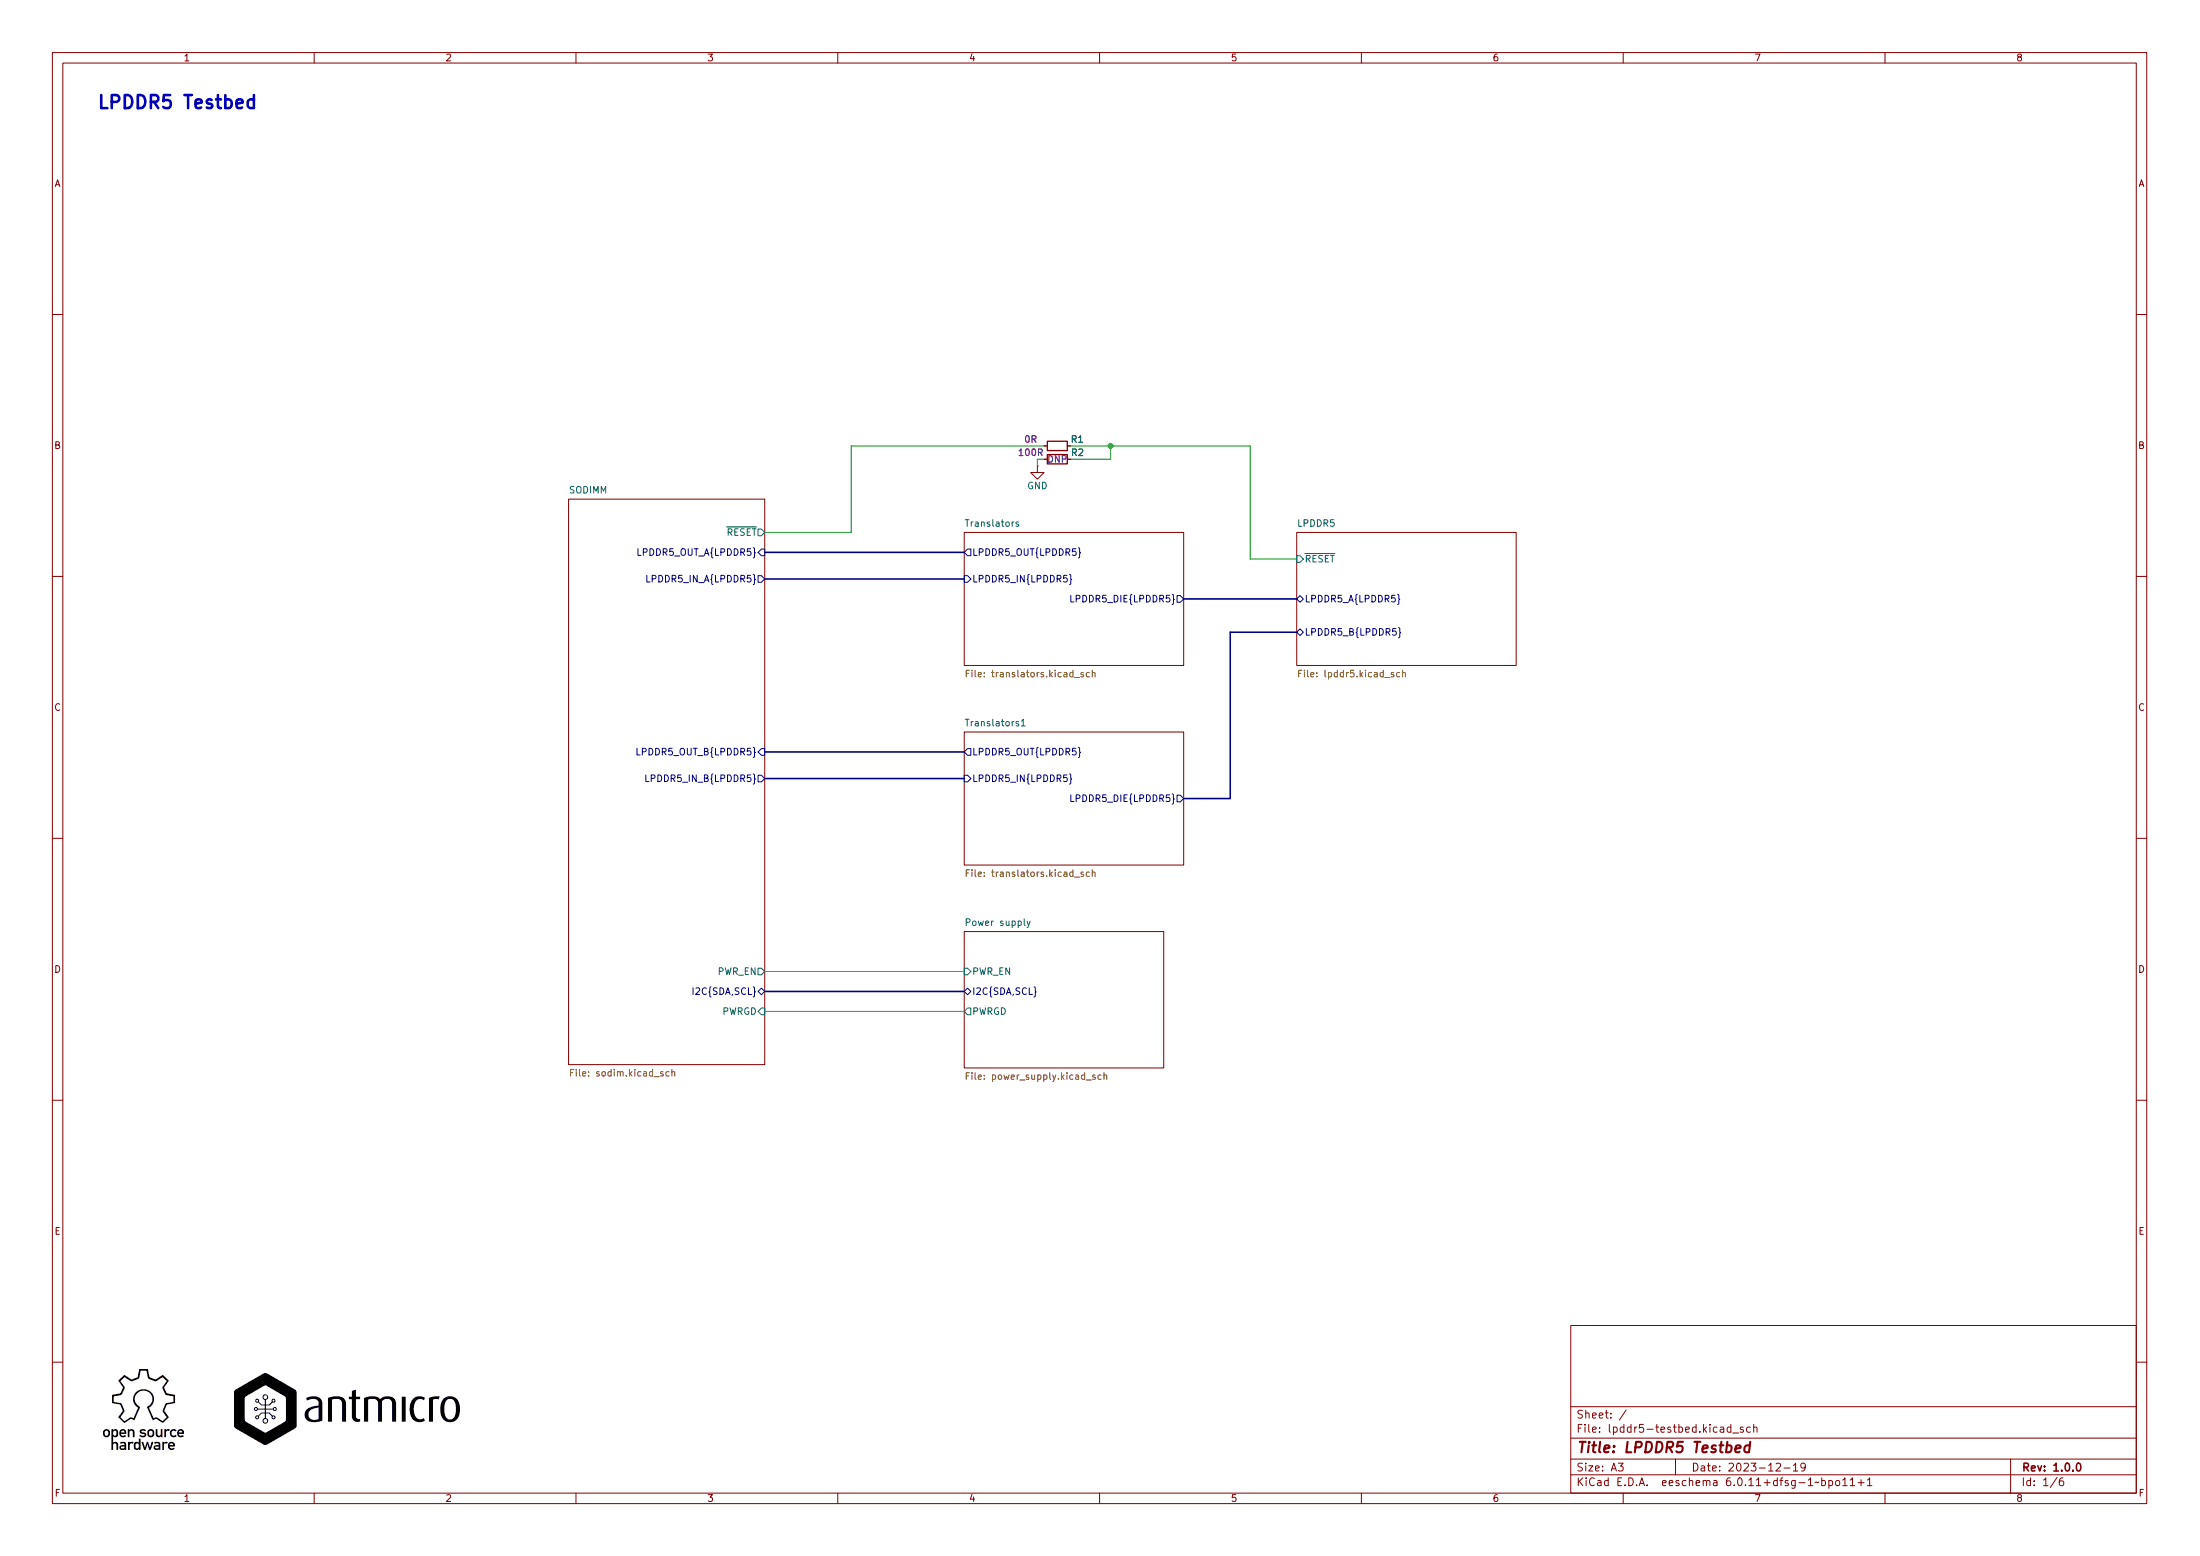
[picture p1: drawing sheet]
(kicad_sch (version 20211123) (generator eeschema)

 (paper "A3")

 (title_block
  (title "LPDDR5 Testbed")
  (date "2023-12-19")
  (rev "1.0.0"))

 (lib_symbols
  (symbol "antmicroResistors0402:R_0R_0402" (pin_numbers hide) (pin_names hide) (in_bom yes) (on_board yes)
   (property "Reference" "R" (id 0) (at 20.32 -5.08 0) (effects (font (size 1.27 1.27) (thickness 0.15)) (justify left bottom)))
   (property "Value" "R_0R_0402" (id 1) (at 20.32 -12.7 0) (effects (font (size 1.27 1.27) (thickness 0.15)) (justify left bottom) hide))
   (property "Footprint" "antmicro-footprints:R_0402_1005Metric" (id 2) (at 20.32 -15.24 0) (effects (font (size 1.27 1.27) (thickness 0.15)) (justify left bottom) hide))
   (property "Datasheet" "https://industrial.panasonic.com/cdbs/www-data/pdf/RDA0000/AOA0000C301.pdf" (id 3) (at 20.32 -17.78 0) (effects (font (size 1.27 1.27) (thickness 0.15)) (justify left bottom) hide))
   (property "MPN" "ERJ2GE0R00X" (id 4) (at 20.32 -20.32 0) (effects (font (size 1.27 1.27) (thickness 0.15)) (justify left bottom) hide))
   (property "Manufacturer" "Panasonic" (id 5) (at 20.32 -22.86 0) (effects (font (size 1.27 1.27) (thickness 0.15)) (justify left bottom) hide))
   (property "License" "Apache-2.0" (id 6) (at 20.32 -25.4 0) (effects (font (size 1.27 1.27) (thickness 0.15)) (justify left bottom) hide))
   (property "Author" "Antmicro" (id 7) (at 20.32 -27.94 0) (effects (font (size 1.27 1.27) (thickness 0.15)) (justify left bottom) hide))
   (property "Val" "0R" (id 8) (at 20.32 -7.62 0) (effects (font (size 1.27 1.27) (thickness 0.15)) (justify left bottom)))
   (property "Tolerance" "~" (id 9) (at 20.32 -10.16 0) (effects (font (size 1.27 1.27)) (justify left bottom) hide))
   (property "Current" "1A" (id 10) (at 20.32 -30.48 0) (effects (font (size 1.27 1.27) (thickness 0.15)) (justify left bottom) hide))
   (symbol "R_0R_0402_0_1"
    (rectangle (start 0.635 0.889) (end 4.445 -0.889) (stroke (width 0.254) (type default) (color 0 0 0 0)) (fill (type none))))
   (symbol "R_0R_0402_1_1"
    (pin passive line (at 0 0 0) (length 0.635) (name "~" (effects (font (size 1.27 1.27)))) (number "1" (effects (font (size 1.27 1.27)))))
    (pin passive line (at 5.08 0 180) (length 0.635) (name "~" (effects (font (size 1.27 1.27)))) (number "2" (effects (font (size 1.27 1.27)))))))
  (symbol "lpddr5-testbed:GND" (power) (pin_numbers hide) (pin_names hide) (in_bom yes) (on_board yes)
   (property "Reference" "#PWR" (id 0) (at 8.89 -2.54 0) (effects (font (size 1.27 1.27) (thickness 0.15)) (justify left bottom) hide))
   (property "Value" "GND" (id 1) (at 8.89 -5.08 0) (effects (font (size 1.27 1.27) (thickness 0.15)) (justify left bottom)))
   (property "Footprint" "" (id 2) (at 8.89 -7.62 0) (effects (font (size 1.27 1.27) (thickness 0.15)) (justify left bottom) hide))
   (property "Datasheet" "" (id 3) (at 8.89 -12.7 0) (effects (font (size 1.27 1.27) (thickness 0.15)) (justify left bottom) hide))
   (property "Author" "Antmicro" (id 4) (at 8.89 -7.62 0) (effects (font (size 1.27 1.27) (thickness 0.15)) (justify left bottom) hide))
   (property "License" "Apache-2.0" (id 5) (at 8.89 -10.16 0) (effects (font (size 1.27 1.27) (thickness 0.15)) (justify left bottom) hide))
   (symbol "GND_1_1"
    (polyline (pts (xy 0 0) (xy 0 -1.27) (xy 1.27 -1.27) (xy 0 -2.54) (xy -1.27 -1.27) (xy 0 -1.27)) (stroke (width 0) (type default) (color 0 0 0 0)) (fill (type none)))
    (pin power_in line (at 0 0 270) (length 0) (name "GND" (effects (font (size 1.27 1.27)))) (number "1" (effects (font (size 1.27 1.27)))))))
  (symbol "lpddr5-testbed:R_100R_0402" (pin_numbers hide) (pin_names hide) (in_bom yes) (on_board yes)
   (property "Reference" "R" (id 0) (at 20.32 -5.08 0) (effects (font (size 1.27 1.27) (thickness 0.15)) (justify left bottom)))
   (property "Value" "R_100R_0402" (id 1) (at 20.32 -12.7 0) (effects (font (size 1.27 1.27) (thickness 0.15)) (justify left bottom) hide))
   (property "Footprint" "lpddr5-testbed-footprints:R_0402_1005Metric" (id 2) (at 20.32 -15.24 0) (effects (font (size 1.27 1.27) (thickness 0.15)) (justify left bottom) hide))
   (property "Datasheet" "https://www.bourns.com/docs/product-datasheets/cr.pdf" (id 3) (at 20.32 -17.78 0) (effects (font (size 1.27 1.27) (thickness 0.15)) (justify left bottom) hide))
   (property "MPN" "CR0402-FX-1000GLF" (id 4) (at 20.32 -20.32 0) (effects (font (size 1.27 1.27) (thickness 0.15)) (justify left bottom) hide))
   (property "Manufacturer" "Bourns" (id 5) (at 20.32 -22.86 0) (effects (font (size 1.27 1.27) (thickness 0.15)) (justify left bottom) hide))
   (property "License" "Apache-2.0" (id 6) (at 20.32 -25.4 0) (effects (font (size 1.27 1.27) (thickness 0.15)) (justify left bottom) hide))
   (property "Author" "Antmicro" (id 7) (at 20.32 -27.94 0) (effects (font (size 1.27 1.27) (thickness 0.15)) (justify left bottom) hide))
   (property "Val" "100R" (id 8) (at 20.32 -7.62 0) (effects (font (size 1.27 1.27) (thickness 0.15)) (justify left bottom)))
   (property "Tolerance" "1%" (id 9) (at 20.32 -10.16 0) (effects (font (size 1.27 1.27)) (justify left bottom) hide))
   (symbol "R_100R_0402_0_1"
    (rectangle (start 0.635 0.889) (end 4.445 -0.889) (stroke (width 0.254) (type default) (color 0 0 0 0)) (fill (type none))))
   (symbol "R_100R_0402_1_1"
    (pin passive line (at 0 0 0) (length 0.635) (name "~" (effects (font (size 1.27 1.27)))) (number "1" (effects (font (size 1.27 1.27)))))
    (pin passive line (at 5.08 0 180) (length 0.635) (name "~" (effects (font (size 1.27 1.27)))) (number "2" (effects (font (size 1.27 1.27))))))))

 (junction (at 212.09 85.09) (diameter 0) (color 0 0 0 0))

 (wire (pts (xy 212.09 87.63) (xy 204.47 87.63)) (stroke (width 0) (type default) (color 0 0 0 0)))
 (wire (pts (xy 212.09 85.09) (xy 212.09 87.63)) (stroke (width 0) (type default) (color 0 0 0 0)))
 (wire (pts (xy 162.56 101.6) (xy 162.56 85.09)) (stroke (width 0) (type default) (color 0 0 0 0)))
 (bus (pts (xy 146.05 105.41) (xy 184.15 105.41)) (stroke (width 0) (type default) (color 0 0 0 0)))

 (wire (pts (xy 247.65 106.68) (xy 238.76 106.68)) (stroke (width 0) (type default) (color 0 0 0 0)))
 (wire (pts (xy 204.47 85.09) (xy 212.09 85.09)) (stroke (width 0) (type default) (color 0 0 0 0)))
 (wire (pts (xy 238.76 106.68) (xy 238.76 85.09)) (stroke (width 0) (type default) (color 0 0 0 0)))
 (wire (pts (xy 198.12 87.63) (xy 198.12 88.9)) (stroke (width 0) (type default) (color 0 0 0 0)))
 (bus (pts (xy 226.06 114.3) (xy 247.65 114.3)) (stroke (width 0) (type default) (color 0 0 0 0)))

 (wire (pts (xy 162.56 85.09) (xy 199.39 85.09)) (stroke (width 0) (type default) (color 0 0 0 0)))
 (bus (pts (xy 146.05 110.49) (xy 184.15 110.49)) (stroke (width 0) (type default) (color 0 0 0 0)))
 (bus (pts (xy 234.95 152.4) (xy 234.95 120.65)) (stroke (width 0) (type default) (color 0 0 0 0)))

 (wire (pts (xy 146.05 185.42) (xy 184.15 185.42)) (stroke (width 0) (type default) (color 0 0 0 0)))
 (wire (pts (xy 146.05 101.6) (xy 162.56 101.6)) (stroke (width 0) (type default) (color 0 0 0 0)))
 (bus (pts (xy 234.95 120.65) (xy 247.65 120.65)) (stroke (width 0) (type default) (color 0 0 0 0)))

 (wire (pts (xy 212.09 85.09) (xy 238.76 85.09)) (stroke (width 0) (type default) (color 0 0 0 0)))
 (bus (pts (xy 146.05 148.59) (xy 184.15 148.59)) (stroke (width 0) (type default) (color 0 0 0 0)))
 (bus (pts (xy 146.05 143.51) (xy 184.15 143.51)) (stroke (width 0) (type default) (color 0 0 0 0)))
 (bus (pts (xy 146.05 189.23) (xy 184.15 189.23)) (stroke (width 0) (type default) (color 0 0 0 0)))

 (wire (pts (xy 146.05 193.04) (xy 184.15 193.04)) (stroke (width 0) (type default) (color 0 0 0 0)))
 (wire (pts (xy 199.39 87.63) (xy 198.12 87.63)) (stroke (width 0) (type default) (color 0 0 0 0)))
 (bus (pts (xy 226.06 152.4) (xy 234.95 152.4)) (stroke (width 0) (type default) (color 0 0 0 0)))

 (image (at 66.195 268.97) (scale 0.4)
  (data))
 (image (at 27.46 268.97) (scale 0.15)
  (data))

 (text "LPDDR5 Testbed" (at 18.415 21.59 0) (effects (font (size 2.4892 2.4892) (thickness 0.4978) bold) (justify left bottom)))

 (symbol (lib_id "antmicroResistors0402:R_0R_0402") (at 199.39 85.09 0) (unit 1) (in_bom yes) (on_board yes)
  (property "Reference" "R1" (id 0) (at 205.74 83.82 0) (effects (font (size 1.27 1.27) (thickness 0.15))))
  (property "Value" "R_0R_0402" (id 1) (at 219.71 97.79 0) (effects (font (size 1.27 1.27) (thickness 0.15)) (justify left bottom) hide))
  (property "Footprint" "antmicro-footprints:R_0402_1005Metric" (id 2) (at 219.71 100.33 0) (effects (font (size 1.27 1.27) (thickness 0.15)) (justify left bottom) hide))
  (property "Datasheet" "https://industrial.panasonic.com/cdbs/www-data/pdf/RDA0000/AOA0000C301.pdf" (id 3) (at 219.71 102.87 0) (effects (font (size 1.27 1.27) (thickness 0.15)) (justify left bottom) hide))
  (property "MPN" "ERJ2GE0R00X" (id 4) (at 219.71 105.41 0) (effects (font (size 1.27 1.27) (thickness 0.15)) (justify left bottom) hide))
  (property "Manufacturer" "Panasonic" (id 5) (at 219.71 107.95 0) (effects (font (size 1.27 1.27) (thickness 0.15)) (justify left bottom) hide))
  (property "License" "Apache-2.0" (id 6) (at 219.71 110.49 0) (effects (font (size 1.27 1.27) (thickness 0.15)) (justify left bottom) hide))
  (property "Author" "Antmicro" (id 7) (at 219.71 113.03 0) (effects (font (size 1.27 1.27) (thickness 0.15)) (justify left bottom) hide))
  (property "Val" "0R" (id 8) (at 196.85 83.82 0) (effects (font (size 1.27 1.27) (thickness 0.15))))
  (property "Tolerance" "~" (id 9) (at 219.71 95.25 0) (effects (font (size 1.27 1.27)) (justify left bottom) hide))
  (property "Current" "1A" (id 10) (at 219.71 115.57 0) (effects (font (size 1.27 1.27) (thickness 0.15)) (justify left bottom) hide)) (pin "1") (pin "2"))

 (symbol (lib_id "lpddr5-testbed:R_100R_0402") (at 199.39 87.63 0) (unit 1) (in_bom yes) (on_board yes)
  (property "Reference" "R2" (id 0) (at 204.47 86.36 0) (effects (font (size 1.27 1.27) (thickness 0.15)) (justify left)))
  (property "Value" "R_100R_0402" (id 1) (at 219.71 100.33 0) (effects (font (size 1.27 1.27) (thickness 0.15)) (justify left bottom) hide))
  (property "Footprint" "lpddr5-testbed-footprints:R_0402_1005Metric" (id 2) (at 219.71 102.87 0) (effects (font (size 1.27 1.27) (thickness 0.15)) (justify left bottom) hide))
  (property "Datasheet" "https://www.bourns.com/docs/product-datasheets/cr.pdf" (id 3) (at 219.71 105.41 0) (effects (font (size 1.27 1.27) (thickness 0.15)) (justify left bottom) hide))
  (property "MPN" "CR0402-FX-1000GLF" (id 4) (at 219.71 107.95 0) (effects (font (size 1.27 1.27) (thickness 0.15)) (justify left bottom) hide))
  (property "Manufacturer" "Bourns" (id 5) (at 219.71 110.49 0) (effects (font (size 1.27 1.27) (thickness 0.15)) (justify left bottom) hide))
  (property "License" "Apache-2.0" (id 6) (at 219.71 113.03 0) (effects (font (size 1.27 1.27) (thickness 0.15)) (justify left bottom) hide))
  (property "Author" "Antmicro" (id 7) (at 219.71 115.57 0) (effects (font (size 1.27 1.27) (thickness 0.15)) (justify left bottom) hide))
  (property "Val" "100R" (id 8) (at 196.85 86.36 0) (effects (font (size 1.27 1.27) (thickness 0.15))))
  (property "Tolerance" "1%" (id 9) (at 219.71 97.79 0) (effects (font (size 1.27 1.27)) (justify left bottom) hide))
  (property "DNP" "DNP" (id 10) (at 201.93 87.63 0)) (pin "1") (pin "2"))

 (symbol (lib_id "lpddr5-testbed:GND") (at 198.12 88.9 0) (unit 1) (in_bom yes) (on_board yes)
  (property "Reference" "#PWR0101" (id 0) (at 207.01 91.44 0) (effects (font (size 1.27 1.27) (thickness 0.15)) (justify left bottom) hide))
  (property "Value" "GND" (id 1) (at 198.12 92.71 0) (effects (font (size 1.27 1.27) (thickness 0.15))))
  (property "Footprint" "" (id 2) (at 207.01 96.52 0) (effects (font (size 1.27 1.27) (thickness 0.15)) (justify left bottom) hide))
  (property "Datasheet" "" (id 3) (at 207.01 101.6 0) (effects (font (size 1.27 1.27) (thickness 0.15)) (justify left bottom) hide))
  (property "Author" "Antmicro" (id 4) (at 207.01 96.52 0) (effects (font (size 1.27 1.27) (thickness 0.15)) (justify left bottom) hide))
  (property "License" "Apache-2.0" (id 5) (at 207.01 99.06 0) (effects (font (size 1.27 1.27) (thickness 0.15)) (justify left bottom) hide)) (pin "1"))

 (sheet (at 108.585 95.25) (size 37.465 107.95) (fields_autoplaced) (stroke (width 0) (type solid) (color 0 0 0 0)) (fill (color 0 0 0 0.0000))
  (property "Sheet name" "SODIMM" (id 0) (at 108.585 94.5384 0) (effects (font (size 1.27 1.27)) (justify left bottom)))
  (property "Sheet file" "sodim.kicad_sch" (id 1) (at 108.585 203.7846 0) (effects (font (size 1.27 1.27)) (justify left top))) (pin "I2C{SDA,SCL}" bidirectional (at 146.05 189.23 0) (effects (font (size 1.27 1.27)) (justify right))) (pin "PWR_EN" output (at 146.05 185.42 0) (effects (font (size 1.27 1.27)) (justify right)))
  (pin "~{RESET}" output (at 146.05 101.6 0) (effects (font (size 1.27 1.27)) (justify right))) (pin "LPDDR5_IN_B{LPDDR5}" output (at 146.05 148.59 0) (effects (font (size 1.27 1.27)) (justify right))) (pin "LPDDR5_OUT_B{LPDDR5}" input (at 146.05 143.51 0) (effects (font (size 1.27 1.27)) (justify right))) (pin "LPDDR5_IN_A{LPDDR5}" output (at 146.05 110.49 0) (effects (font (size 1.27 1.27)) (justify right))) (pin "LPDDR5_OUT_A{LPDDR5}" input (at 146.05 105.41 0) (effects (font (size 1.27 1.27)) (justify right))) (pin "PWRGD" input (at 146.05 193.04 0) (effects (font (size 1.27 1.27)) (justify right))))

 (sheet (at 247.65 101.6) (size 41.91 25.4) (fields_autoplaced) (stroke (width 0) (type solid) (color 0 0 0 0)) (fill (color 0 0 0 0.0000))
  (property "Sheet name" "LPDDR5" (id 0) (at 247.65 100.8884 0) (effects (font (size 1.27 1.27)) (justify left bottom)))
  (property "Sheet file" "lpddr5.kicad_sch" (id 1) (at 247.65 127.5846 0) (effects (font (size 1.27 1.27)) (justify left top))) (pin "LPDDR5_B{LPDDR5}" bidirectional (at 247.65 120.65 180) (effects (font (size 1.27 1.27)) (justify left))) (pin "LPDDR5_A{LPDDR5}" bidirectional (at 247.65 114.3 180) (effects (font (size 1.27 1.27)) (justify left)))
  (pin "~{RESET}" input (at 247.65 106.68 180) (effects (font (size 1.27 1.27)) (justify left))))

 (sheet (at 184.15 177.8) (size 38.1 26.035) (fields_autoplaced) (stroke (width 0.1524) (type solid) (color 0 0 0 0)) (fill (color 0 0 0 0.0000))
  (property "Sheet name" "Power supply" (id 0) (at 184.15 177.0884 0) (effects (font (size 1.27 1.27)) (justify left bottom)))
  (property "Sheet file" "power_supply.kicad_sch" (id 1) (at 184.15 204.4196 0) (effects (font (size 1.27 1.27)) (justify left top))) (pin "I2C{SDA,SCL}" bidirectional (at 184.15 189.23 180) (effects (font (size 1.27 1.27)) (justify left))) (pin "PWR_EN" input (at 184.15 185.42 180) (effects (font (size 1.27 1.27)) (justify left))) (pin "PWRGD" output (at 184.15 193.04 180) (effects (font (size 1.27 1.27)) (justify left))))

 (sheet (at 184.15 139.7) (size 41.91 25.4) (fields_autoplaced) (stroke (width 0) (type solid) (color 0 0 0 0)) (fill (color 0 0 0 0.0000))
  (property "Sheet name" "Translators1" (id 0) (at 184.15 138.9884 0) (effects (font (size 1.27 1.27)) (justify left bottom)))
  (property "Sheet file" "translators.kicad_sch" (id 1) (at 184.15 165.6846 0) (effects (font (size 1.27 1.27)) (justify left top))) (pin "LPDDR5_DIE{LPDDR5}" output (at 226.06 152.4 0) (effects (font (size 1.27 1.27)) (justify right))) (pin "LPDDR5_IN{LPDDR5}" input (at 184.15 148.59 180) (effects (font (size 1.27 1.27)) (justify left))) (pin "LPDDR5_OUT{LPDDR5}" output (at 184.15 143.51 180) (effects (font (size 1.27 1.27)) (justify left))))

 (sheet (at 184.15 101.6) (size 41.91 25.4) (fields_autoplaced) (stroke (width 0) (type solid) (color 0 0 0 0)) (fill (color 0 0 0 0.0000))
  (property "Sheet name" "Translators" (id 0) (at 184.15 100.8884 0) (effects (font (size 1.27 1.27)) (justify left bottom)))
  (property "Sheet file" "translators.kicad_sch" (id 1) (at 184.15 127.5846 0) (effects (font (size 1.27 1.27)) (justify left top))) (pin "LPDDR5_DIE{LPDDR5}" output (at 226.06 114.3 0) (effects (font (size 1.27 1.27)) (justify right))) (pin "LPDDR5_OUT{LPDDR5}" output (at 184.15 105.41 180) (effects (font (size 1.27 1.27)) (justify left))) (pin "LPDDR5_IN{LPDDR5}" input (at 184.15 110.49 180) (effects (font (size 1.27 1.27)) (justify left))))

 (sheet_instances (path "" (page "1")) (path "" (page "2")) (path "" (page "3")) (path "" (page "4")) (path "" (page "5")) (path "" (page "6")))

 (symbol_instances (path "" (reference "#FLG01") (unit 1) (value "PWR_FLAG") (footprint "")) (path "" (reference "#FLG0101") (unit 1) (value "PWR_FLAG") (footprint "")) (path "" (reference "#FLG0102") (unit 1) (value "PWR_FLAG") (footprint "")) (path "" (reference "#FLG0103") (unit 1) (value "PWR_FLAG") (footprint "")) (path "" (reference "#FLG0104") (unit 1) (value "PWR_FLAG") (footprint "")) (path "" (reference "#FLG0105") (unit 1) (value "PWR_FLAG") (footprint "")) (path "" (reference "#PWR0101") (unit 1) (value "GND") (footprint "")) (path "" (reference "#PWR0102") (unit 1) (value "+1V1") (footprint "")) (path "" (reference "#PWR0103") (unit 1) (value "GND") (footprint "")) (path "" (reference "#PWR0105") (unit 1) (value "GND") (footprint "")) (path "" (reference "#PWR0106") (unit 1) (value "GND") (footprint "")) (path "" (reference "#PWR0139") (unit 1) (value "GND") (footprint "")) (path "" (reference "#PWR0140") (unit 1) (value "+1V8") (footprint "")) (path "" (reference "#PWR0141") (unit 1) (value "GND") (footprint "")) (path "" (reference "#PWR0142") (unit 1) (value "+5V") (footprint "")) (path "" (reference "#PWR0146") (unit 1) (value "+1V05") (footprint "")) (path "" (reference "#PWR0147") (unit 1) (value "+0V9") (footprint "")) (path "" (reference "#PWR0148") (unit 1) (value "+0V5") (footprint "")) (path "" (reference "#PWR0149") (unit 1) (value "+1V05") (footprint "")) (path "" (reference "#PWR0150") (unit 1) (value "GND") (footprint "")) (path "" (reference "#PWR0152") (unit 1) (value "+1V1") (footprint "")) (path "" (reference "#PWR0153") (unit 1) (value "GND") (footprint "")) (path "" (reference "#PWR0156") (unit 1) (value "+1V1") (footprint "")) (path "" (reference "#PWR0157") (unit 1) (value "GND") (footprint "")) (path "" (reference "#PWR0158") (unit 1) (value "GND") (footprint "")) (path "" (reference "#PWR0163") (unit 1) (value "GND") (footprint "")) (path "" (reference "#PWR0164") (unit 1) (value "GND") (footprint "")) (path "" (reference "#PWR0165") (unit 1) (value "+1V8") (footprint "")) (path "" (reference "#PWR0166") (unit 1) (value "GND") (footprint "")) (path "" (reference "#PWR0167") (unit 1) (value "+0V5") (footprint "")) (path "" (reference "#PWR0168") (unit 1) (value "GND") (footprint "")) (path "" (reference "#PWR0169") (unit 1) (value "GND") (footprint "")) (path "" (reference "#PWR0170") (unit 1) (value "GND") (footprint "")) (path "" (reference "#PWR0171") (unit 1) (value "GND") (footprint "")) (path "" (reference "#PWR0172") (unit 1) (value "GND") (footprint "")) (path "" (reference "#PWR0173") (unit 1) (value "GND") (footprint "")) (path "" (reference "#PWR0174") (unit 1) (value "GND") (footprint "")) (path "" (reference "#PWR0175") (unit 1) (value "GND") (footprint "")) (path "" (reference "#PWR0176") (unit 1) (value "GND") (footprint "")) (path "" (reference "#PWR0177") (unit 1) (value "GND") (footprint "")) (path "" (reference "#PWR0178") (unit 1) (value "GND") (footprint "")) (path "" (reference "#PWR0179") (unit 1) (value "GND") (footprint "")) (path "" (reference "#PWR0180") (unit 1) (value "GND") (footprint "")) (path "" (reference "#PWR0181") (unit 1) (value "GND") (footprint "")) (path "" (reference "#PWR0182") (unit 1) (value "GND") (footprint "")) (path "" (reference "#PWR0183") (unit 1) (value "GND") (footprint "")) (path "" (reference "#PWR0184") (unit 1) (value "GND") (footprint "")) (path "" (reference "#PWR0185") (unit 1) (value "GND") (footprint "")) (path "" (reference "#PWR0186") (unit 1) (value "GND") (footprint "")) (path "" (reference "#PWR0187") (unit 1) (value "GND") (footprint "")) (path "" (reference "#PWR0188") (unit 1) (value "GND") (footprint "")) (path "" (reference "#PWR0189") (unit 1) (value "GND") (footprint "")) (path "" (reference "#PWR0190") (unit 1) (value "GND") (footprint "")) (path "" (reference "#PWR0191") (unit 1) (value "GND") (footprint "")) (path "" (reference "#PWR0192") (unit 1) (value "GND") (footprint "")) (path "" (reference "#PWR0193") (unit 1) (value "GND") (footprint "")) (path "" (reference "#PWR0194") (unit 1) (value "GND") (footprint "")) (path "" (reference "#PWR0195") (unit 1) (value "GND") (footprint "")) (path "" (reference "#PWR0196") (unit 1) (value "GND") (footprint "")) (path "" (reference "#PWR0197") (unit 1) (value "GND") (footprint "")) (path "" (reference "#PWR0198") (unit 1) (value "GND") (footprint "")) (path "" (reference "#PWR0199") (unit 1) (value "GND") (footprint "")) (path "" (reference "#PWR0200") (unit 1) (value "GND") (footprint "")) (path "" (reference "#PWR0201") (unit 1) (value "GND") (footprint "")) (path "" (reference "#PWR0202") (unit 1) (value "GND") (footprint "")) (path "" (reference "#PWR0203") (unit 1) (value "GND") (footprint "")) (path "" (reference "#PWR0204") (unit 1) (value "GND") (footprint "")) (path "" (reference "#PWR0205") (unit 1) (value "GND") (footprint "")) (path "" (reference "#PWR0206") (unit 1) (value "GND") (footprint "")) (path "" (reference "#PWR0207") (unit 1) (value "GND") (footprint "")) (path "" (reference "#PWR0208") (unit 1) (value "+0V9") (footprint "")) (path "" (reference "#PWR0209") (unit 1) (value "+1V8") (footprint "")) (path "" (reference "#PWR0210") (unit 1) (value "GND") (footprint "")) (path "" (reference "#PWR0211") (unit 1) (value "GND") (footprint "")) (path "" (reference "#PWR0212") (unit 1) (value "+5V") (footprint "")) (path "" (reference "#PWR0213") (unit 1) (value "GND") (footprint "")) (path "" (reference "#PWR0214") (unit 1) (value "GND") (footprint "")) (path "" (reference "#PWR0215") (unit 1) (value "GND") (footprint "")) (path "" (reference "#PWR0216") (unit 1) (value "GND") (footprint "")) (path "" (reference "#PWR0217") (unit 1) (value "+5V") (footprint "")) (path "" (reference "#PWR0218") (unit 1) (value "GND") (footprint "")) (path "" (reference "#PWR0219") (unit 1) (value "GND") (footprint "")) (path "" (reference "#PWR0220") (unit 1) (value "GND") (footprint "")) (path "" (reference "#PWR0221") (unit 1) (value "GND") (footprint "")) (path "" (reference "#PWR0222") (unit 1) (value "GND") (footprint "")) (path "" (reference "#PWR0223") (unit 1) (value "GND") (footprint "")) (path "" (reference "#PWR0224") (unit 1) (value "GND") (footprint "")) (path "" (reference "#PWR0225") (unit 1) (value "GND") (footprint "")) (path "" (reference "#PWR0271") (unit 1) (value "GND") (footprint "")) (path "" (reference "C7") (unit 1) (value "C_4u7_0402") (footprint "lpddr5-testbed-footprints:C_0402_1005Metric")) (path "" (reference "C8") (unit 1) (value "C_4u7_0402") (footprint "lpddr5-testbed-footprints:C_0402_1005Metric")) (path "" (reference "C9") (unit 1) (value "C_4u7_0402") (footprint "lpddr5-testbed-footprints:C_0402_1005Metric")) (path "" (reference "C10") (unit 1) (value "C_22u_25V_0805") (footprint "lpddr5-testbed-footprints:C_0805_2012Metric")) (path "" (reference "C11") (unit 1) (value "C_22u_25V_0805") (footprint "lpddr5-testbed-footprints:C_0805_2012Metric")) (path "" (reference "C12") (unit 1) (value "C_1u_0402") (footprint "lpddr5-testbed-footprints:C_0402_1005Metric")) (path "" (reference "C13") (unit 1) (value "C_10n_0402") (footprint "lpddr5-testbed-footprints:C_0402_1005Metric")) (path "" (reference "C14") (unit 1) (value "C_22u_0603") (footprint "lpddr5-testbed-footprints:C_0603_1608Metric")) (path "" (reference "C15") (unit 1) (value "C_22u_0603") (footprint "lpddr5-testbed-footprints:C_0603_1608Metric")) (path "" (reference "C16") (unit 1) (value "C_22u_0603") (footprint "lpddr5-testbed-footprints:C_0603_1608Metric")) (path "" (reference "C17") (unit 1) (value "C_22u_0603") (footprint "lpddr5-testbed-footprints:C_0603_1608Metric")) (path "" (reference "C18") (unit 1) (value "C_22u_0603") (footprint "lpddr5-testbed-footprints:C_0603_1608Metric")) (path "" (reference "C19") (unit 1) (value "C_22u_0603") (footprint "lpddr5-testbed-footprints:C_0603_1608Metric")) (path "" (reference "C20") (unit 1) (value "C_4u7_0402") (footprint "lpddr5-testbed-footprints:C_0402_1005Metric")) (path "" (reference "C21") (unit 1) (value "C_4u7_0402") (footprint "lpddr5-testbed-footprints:C_0402_1005Metric")) (path "" (reference "C35") (unit 1) (value "C_4u7_0402") (footprint "lpddr5-testbed-footprints:C_0402_1005Metric")) (path "" (reference "C36") (unit 1) (value "C_4u7_0402") (footprint "lpddr5-testbed-footprints:C_0402_1005Metric")) (path "" (reference "C37") (unit 1) (value "C_4u7_0402") (footprint "lpddr5-testbed-footprints:C_0402_1005Metric")) (path "" (reference "C38") (unit 1) (value "C_4u7_0402") (footprint "lpddr5-testbed-footprints:C_0402_1005Metric")) (path "" (reference "C39") (unit 1) (value "C_4u7_0402") (footprint "lpddr5-testbed-footprints:C_0402_1005Metric")) (path "" (reference "C40") (unit 1) (value "C_4u7_0402") (footprint "lpddr5-testbed-footprints:C_0402_1005Metric")) (path "" (reference "C41") (unit 1) (value "C_4u7_0402") (footprint "lpddr5-testbed-footprints:C_0402_1005Metric")) (path "" (reference "C42") (unit 1) (value "C_4u7_0402") (footprint "lpddr5-testbed-footprints:C_0402_1005Metric")) (path "" (reference "C43") (unit 1) (value "C_4u7_0402") (footprint "lpddr5-testbed-footprints:C_0402_1005Metric")) (path "" (reference "C44") (unit 1) (value "C_4u7_0402") (footprint "lpddr5-testbed-footprints:C_0402_1005Metric")) (path "" (reference "C45") (unit 1) (value "C_4u7_0402") (footprint "lpddr5-testbed-footprints:C_0402_1005Metric")) (path "" (reference "C46") (unit 1) (value "C_4u7_0402") (footprint "lpddr5-testbed-footprints:C_0402_1005Metric")) (path "" (reference "C47") (unit 1) (value "C_4u7_0402") (footprint "lpddr5-testbed-footprints:C_0402_1005Metric")) (path "" (reference "C48") (unit 1) (value "C_4u7_0402") (footprint "lpddr5-testbed-footprints:C_0402_1005Metric")) (path "" (reference "C49") (unit 1) (value "C_4u7_0402") (footprint "lpddr5-testbed-footprints:C_0402_1005Metric")) (path "" (reference "C50") (unit 1) (value "C_4u7_0402") (footprint "lpddr5-testbed-footprints:C_0402_1005Metric")) (path "" (reference "C51") (unit 1) (value "C_4u7_0402") (footprint "lpddr5-testbed-footprints:C_0402_1005Metric")) (path "" (reference "C52") (unit 1) (value "C_4u7_0402") (footprint "lpddr5-testbed-footprints:C_0402_1005Metric")) (path "" (reference "C53") (unit 1) (value "C_4u7_0402") (footprint "lpddr5-testbed-footprints:C_0402_1005Metric")) (path "" (reference "C54") (unit 1) (value "C_4u7_0402") (footprint "lpddr5-testbed-footprints:C_0402_1005Metric")) (path "" (reference "C55") (unit 1) (value "C_4u7_0402") (footprint "lpddr5-testbed-footprints:C_0402_1005Metric")) (path "" (reference "C56") (unit 1) (value "C_4u7_0402") (footprint "lpddr5-testbed-footprints:C_0402_1005Metric")) (path "" (reference "C57") (unit 1) (value "C_4u7_0402") (footprint "lpddr5-testbed-footprints:C_0402_1005Metric")) (path "" (reference "C58") (unit 1) (value "C_4u7_0402") (footprint "lpddr5-testbed-footprints:C_0402_1005Metric")) (path "" (reference "C59") (unit 1) (value "C_4u7_0402") (footprint "lpddr5-testbed-footprints:C_0402_1005Metric")) (path "" (reference "C60") (unit 1) (value "C_4u7_0402") (footprint "lpddr5-testbed-footprints:C_0402_1005Metric")) (path "" (reference "C61") (unit 1) (value "C_4u7_0402") (footprint "lpddr5-testbed-footprints:C_0402_1005Metric")) (path "" (reference "C62") (unit 1) (value "C_4u7_0402") (footprint "lpddr5-testbed-footprints:C_0402_1005Metric")) (path "" (reference "C63") (unit 1) (value "C_4u7_0402") (footprint "lpddr5-testbed-footprints:C_0402_1005Metric")) (path "" (reference "C64") (unit 1) (value "C_4u7_0402") (footprint "lpddr5-testbed-footprints:C_0402_1005Metric")) (path "" (reference "C65") (unit 1) (value "C_4u7_0402") (footprint "lpddr5-testbed-footprints:C_0402_1005Metric")) (path "" (reference "C66") (unit 1) (value "C_4u7_0402") (footprint "lpddr5-testbed-footprints:C_0402_1005Metric")) (path "" (reference "C67") (unit 1) (value "C_4u7_0402") (footprint "lpddr5-testbed-footprints:C_0402_1005Metric")) (path "" (reference "C68") (unit 1) (value "C_4u7_0402") (footprint "lpddr5-testbed-footprints:C_0402_1005Metric")) (path "" (reference "C69") (unit 1) (value "C_4u7_0402") (footprint "lpddr5-testbed-footprints:C_0402_1005Metric")) (path "" (reference "C70") (unit 1) (value "C_4u7_0402") (footprint "lpddr5-testbed-footprints:C_0402_1005Metric")) (path "" (reference "C76") (unit 1) (value "C_4u7_0402") (footprint "lpddr5-testbed-footprints:C_0402_1005Metric")) (path "" (reference "C77") (unit 1) (value "C_4u7_0402") (footprint "lpddr5-testbed-footprints:C_0402_1005Metric")) (path "" (reference "D1") (unit 1) (value "PTVS48VS1UR") (footprint "lpddr5-testbed-footprints:D_SOD-123F")) (path "" (reference "D2") (unit 1) (value "LED_G_0603_KP-1608CGCK") (footprint "lpddr5-testbed-footprints:LED_0603_1608Metric_G")) (path "" (reference "J1") (unit 1) (value "Edge_Conn_Bus_DDR5_SODIMM_1xDetectPin") (footprint "lpddr5-testbed-footprints:Edge_Conn_Bus_DDR5_SODIMM")) (path "" (reference "J1") (unit 2) (value "Edge_Conn_Bus_DDR5_SODIMM_1xDetectPin") (footprint "lpddr5-testbed-footprints:Edge_Conn_Bus_DDR5_SODIMM")) (path "" (reference "J1") (unit 3) (value "Edge_Conn_Bus_DDR5_SODIMM_1xDetectPin") (footprint "lpddr5-testbed-footprints:Edge_Conn_Bus_DDR5_SODIMM")) (path "" (reference "J3") (unit 1) (value "JST_SH_1x4_SM04B-SRSS-TB-LF-SN") (footprint "lpddr5-testbed-footprints:Conn_JST_SH_1x4_SM04B-SRSS-TB-LF-SN")) (path "" (reference "POT1") (unit 1) (value "TC33X-2-203E") (footprint "lpddr5-testbed-footprints:Trimpot_3.8mmx3.6mm_TC33X-2-103E")) (path "" (reference "Q2") (unit 1) (value "DMG1012T-7") (footprint "lpddr5-testbed-footprints:SOT-523")) (path "" (reference "R1") (unit 1) (value "R_0R_0402") (footprint "antmicro-footprints:R_0402_1005Metric")) (path "" (reference "R2") (unit 1) (value "R_100R_0402") (footprint "lpddr5-testbed-footprints:R_0402_1005Metric")) (path "" (reference "R3") (unit 1) (value "R_0R_0402") (footprint "lpddr5-testbed-footprints:R_0402_1005Metric")) (path "" (reference "R4") (unit 1) (value "R_4x100R_0402_array") (footprint "lpddr5-testbed-footprints:R_Array_4x0402_Panasonic_EXB28V")) (path "" (reference "R5") (unit 1) (value "R_4x100R_0402_array") (footprint "lpddr5-testbed-footprints:R_Array_4x0402_Panasonic_EXB28V")) (path "" (reference "R7") (unit 1) (value "R_4x100R_0402_array") (footprint "lpddr5-testbed-footprints:R_Array_4x0402_Panasonic_EXB28V")) (path "" (reference "R8") (unit 1) (value "R_4x100R_0402_array") (footprint "lpddr5-testbed-footprints:R_Array_4x0402_Panasonic_EXB28V")) (path "" (reference "R9") (unit 1) (value "R_4x100R_0402_array") (footprint "lpddr5-testbed-footprints:R_Array_4x0402_Panasonic_EXB28V")) (path "" (reference "R10") (unit 1) (value "R_4x100R_0402_array") (footprint "lpddr5-testbed-footprints:R_Array_4x0402_Panasonic_EXB28V")) (path "" (reference "R11") (unit 1) (value "R_100R_0402") (footprint "lpddr5-testbed-footprints:R_0402_1005Metric")) (path "" (reference "R12") (unit 1) (value "R_100R_0402") (footprint "lpddr5-testbed-footprints:R_0402_1005Metric")) (path "" (reference "R13") (unit 1) (value "R_100R_0402") (footprint "lpddr5-testbed-footprints:R_0402_1005Metric")) (path "" (reference "R14") (unit 1) (value "R_100R_0402") (footprint "lpddr5-testbed-footprints:R_0402_1005Metric")) (path "" (reference "R15") (unit 1) (value "R_100R_0402") (footprint "lpddr5-testbed-footprints:R_0402_1005Metric")) (path "" (reference "R16") (unit 1) (value "R_100R_0402") (footprint "lpddr5-testbed-footprints:R_0402_1005Metric")) (path "" (reference "R18") (unit 1) (value "R_4x100R_0402_array") (footprint "lpddr5-testbed-footprints:R_Array_4x0402_Panasonic_EXB28V")) (path "" (reference "R19") (unit 1) (value "R_4x100R_0402_array") (footprint "lpddr5-testbed-footprints:R_Array_4x0402_Panasonic_EXB28V")) (path "" (reference "R20") (unit 1) (value "R_100R_0402") (footprint "lpddr5-testbed-footprints:R_0402_1005Metric")) (path "" (reference "R21") (unit 1) (value "R_4x100R_0402_array") (footprint "lpddr5-testbed-footprints:R_Array_4x0402_Panasonic_EXB28V")) (path "" (reference "R22") (unit 1) (value "R_4x100R_0402_array") (footprint "lpddr5-testbed-footprints:R_Array_4x0402_Panasonic_EXB28V")) (path "" (reference "R23") (unit 1) (value "R_4x100R_0402_array") (footprint "lpddr5-testbed-footprints:R_Array_4x0402_Panasonic_EXB28V")) (path "" (reference "R24") (unit 1) (value "R_4x100R_0402_array") (footprint "lpddr5-testbed-footprints:R_Array_4x0402_Panasonic_EXB28V")) (path "" (reference "R25") (unit 1) (value "R_100R_0402") (footprint "lpddr5-testbed-footprints:R_0402_1005Metric")) (path "" (reference "R26") (unit 1) (value "R_0R_0402") (footprint "lpddr5-testbed-footprints:R_0402_1005Metric")) (path "" (reference "R27") (unit 1) (value "R_0R_0402") (footprint "lpddr5-testbed-footprints:R_0402_1005Metric")) (path "" (reference "R28") (unit 1) (value "R_200k_0402") (footprint "lpddr5-testbed-footprints:R_0402_1005Metric")) (path "" (reference "R29") (unit 1) (value "R_0R_0402") (footprint "lpddr5-testbed-footprints:R_0402_1005Metric")) (path "" (reference "R31") (unit 1) (value "R_25k5_0402") (footprint "lpddr5-testbed-footprints:R_0402_1005Metric")) (path "" (reference "R32") (unit 1) (value "R_25k5_0402") (footprint "lpddr5-testbed-footprints:R_0402_1005Metric")) (path "" (reference "R33") (unit 1) (value "R_100k_0402") (footprint "lpddr5-testbed-footprints:R_0402_1005Metric")) (path "" (reference "R34") (unit 1) (value "R_49k9_0402") (footprint "lpddr5-testbed-footprints:R_0402_1005Metric")) (path "" (reference "R35") (unit 1) (value "R_100k_0402") (footprint "lpddr5-testbed-footprints:R_0402_1005Metric")) (path "" (reference "R36") (unit 1) (value "R_200k_0402") (footprint "lpddr5-testbed-footprints:R_0402_1005Metric")) (path "" (reference "R37") (unit 1) (value "R_100k_0402") (footprint "lpddr5-testbed-footprints:R_0402_1005Metric")) (path "" (reference "R38") (unit 1) (value "R_130k_0402") (footprint "lpddr5-testbed-footprints:R_0402_1005Metric")) (path "" (reference "R39") (unit 1) (value "R_100k_0402") (footprint "lpddr5-testbed-footprints:R_0402_1005Metric")) (path "" (reference "R40") (unit 1) (value "R_120k_0402") (footprint "lpddr5-testbed-footprints:R_0402_1005Metric")) (path "" (reference "R41") (unit 1) (value "R_25k5_0402") (footprint "lpddr5-testbed-footprints:R_0402_1005Metric")) (path "" (reference "R42") (unit 1) (value "R_1k_0402") (footprint "lpddr5-testbed-footprints:R_0402_1005Metric")) (path "" (reference "R43") (unit 1) (value "R_0R_22.4A_0603") (footprint "lpddr5-testbed-footprints:R_0603_1608Metric")) (path "" (reference "R44") (unit 1) (value "R_0R_22.4A_0603") (footprint "lpddr5-testbed-footprints:R_0603_1608Metric")) (path "" (reference "R45") (unit 1) (value "R_0R_22.4A_0603") (footprint "lpddr5-testbed-footprints:R_0603_1608Metric")) (path "" (reference "R46") (unit 1) (value "R_0R_22.4A_0603") (footprint "lpddr5-testbed-footprints:R_0603_1608Metric")) (path "" (reference "R47") (unit 1) (value "R_0R_0402") (footprint "lpddr5-testbed-footprints:R_0402_1005Metric")) (path "" (reference "R48") (unit 1) (value "R_100R_0402") (footprint "lpddr5-testbed-footprints:R_0402_1005Metric")) (path "" (reference "R49") (unit 1) (value "R_100R_0402") (footprint "lpddr5-testbed-footprints:R_0402_1005Metric")) (path "" (reference "R50") (unit 1) (value "R_3k9_0402") (footprint "lpddr5-testbed-footprints:R_0402_1005Metric")) (path "" (reference "R51") (unit 1) (value "R_3k9_0402") (footprint "lpddr5-testbed-footprints:R_0402_1005Metric")) (path "" (reference "R52") (unit 1) (value "R_0R_22.4A_0603") (footprint "lpddr5-testbed-footprints:R_0603_1608Metric")) (path "" (reference "R53") (unit 1) (value "R_100R_0402") (footprint "lpddr5-testbed-footprints:R_0402_1005Metric")) (path "" (reference "R54") (unit 1) (value "R_100R_0402") (footprint "lpddr5-testbed-footprints:R_0402_1005Metric")) (path "" (reference "R55") (unit 1) (value "R_100R_0402") (footprint "lpddr5-testbed-footprints:R_0402_1005Metric")) (path "" (reference "R57") (unit 1) (value "R_4x100R_0402_array") (footprint "lpddr5-testbed-footprints:R_Array_4x0402_Panasonic_EXB28V")) (path "" (reference "R58") (unit 1) (value "R_4x100R_0402_array") (footprint "lpddr5-testbed-footprints:R_Array_4x0402_Panasonic_EXB28V")) (path "" (reference "R59") (unit 1) (value "R_100R_0402") (footprint "lpddr5-testbed-footprints:R_0402_1005Metric")) (path "" (reference "R60") (unit 1) (value "R_4x100R_0402_array") (footprint "lpddr5-testbed-footprints:R_Array_4x0402_Panasonic_EXB28V")) (path "" (reference "R61") (unit 1) (value "R_4x100R_0402_array") (footprint "lpddr5-testbed-footprints:R_Array_4x0402_Panasonic_EXB28V")) (path "" (reference "R62") (unit 1) (value "R_4x100R_0402_array") (footprint "lpddr5-testbed-footprints:R_Array_4x0402_Panasonic_EXB28V")) (path "" (reference "R63") (unit 1) (value "R_4x100R_0402_array") (footprint "lpddr5-testbed-footprints:R_Array_4x0402_Panasonic_EXB28V")) (path "" (reference "R64") (unit 1) (value "R_100R_0402") (footprint "lpddr5-testbed-footprints:R_0402_1005Metric")) (path "" (reference "R65") (unit 1) (value "R_100R_0402") (footprint "lpddr5-testbed-footprints:R_0402_1005Metric")) (path "" (reference "R66") (unit 1) (value "R_100R_0402") (footprint "lpddr5-testbed-footprints:R_0402_1005Metric")) (path "" (reference "R67") (unit 1) (value "R_100R_0402") (footprint "lpddr5-testbed-footprints:R_0402_1005Metric")) (path "" (reference "R68") (unit 1) (value "R_100R_0402") (footprint "lpddr5-testbed-footprints:R_0402_1005Metric")) (path "" (reference "R69") (unit 1) (value "R_240R_0402") (footprint "lpddr5-testbed-footprints:R_0402_1005Metric")) (path "" (reference "R70") (unit 1) (value "R_100R_0402") (footprint "lpddr5-testbed-footprints:R_0402_1005Metric")) (path "" (reference "R72") (unit 1) (value "R_4x100R_0402_array") (footprint "lpddr5-testbed-footprints:R_Array_4x0402_Panasonic_EXB28V")) (path "" (reference "R73") (unit 1) (value "R_4x100R_0402_array") (footprint "lpddr5-testbed-footprints:R_Array_4x0402_Panasonic_EXB28V")) (path "" (reference "R75") (unit 1) (value "R_4x100R_0402_array") (footprint "lpddr5-testbed-footprints:R_Array_4x0402_Panasonic_EXB28V")) (path "" (reference "R76") (unit 1) (value "R_4x100R_0402_array") (footprint "lpddr5-testbed-footprints:R_Array_4x0402_Panasonic_EXB28V")) (path "" (reference "R77") (unit 1) (value "R_4x100R_0402_array") (footprint "lpddr5-testbed-footprints:R_Array_4x0402_Panasonic_EXB28V")) (path "" (reference "R78") (unit 1) (value "R_4x100R_0402_array") (footprint "lpddr5-testbed-footprints:R_Array_4x0402_Panasonic_EXB28V")) (path "" (reference "R79") (unit 1) (value "R_100R_0402") (footprint "lpddr5-testbed-footprints:R_0402_1005Metric")) (path "" (reference "R80") (unit 1) (value "R_100R_0402") (footprint "lpddr5-testbed-footprints:R_0402_1005Metric")) (path "" (reference "R81") (unit 1) (value "R_100R_0402") (footprint "lpddr5-testbed-footprints:R_0402_1005Metric")) (path "" (reference "R82") (unit 1) (value "R_100R_0402") (footprint "lpddr5-testbed-footprints:R_0402_1005Metric")) (path "" (reference "R83") (unit 1) (value "R_100R_0402") (footprint "lpddr5-testbed-footprints:R_0402_1005Metric")) (path "" (reference "R84") (unit 1) (value "R_100R_0402") (footprint "lpddr5-testbed-footprints:R_0402_1005Metric")) (path "" (reference "R85") (unit 1) (value "R_100R_0402") (footprint "lpddr5-testbed-footprints:R_0402_1005Metric")) (path "" (reference "R86") (unit 1) (value "R_100R_0402") (footprint "lpddr5-testbed-footprints:R_0402_1005Metric")) (path "" (reference "R88") (unit 1) (value "R_100R_0402") (footprint "lpddr5-testbed-footprints:R_0402_1005Metric")) (path "" (reference "R89") (unit 1) (value "R_100R_0402") (footprint "lpddr5-testbed-footprints:R_0402_1005Metric")) (path "" (reference "R91") (unit 1) (value "R_100R_0402") (footprint "lpddr5-testbed-footprints:R_0402_1005Metric")) (path "" (reference "R92") (unit 1) (value "R_100R_0402") (footprint "lpddr5-testbed-footprints:R_0402_1005Metric")) (path "" (reference "R93") (unit 1) (value "R_100R_0402") (footprint "lpddr5-testbed-footprints:R_0402_1005Metric")) (path "" (reference "R94") (unit 1) (value "R_100R_0402") (footprint "lpddr5-testbed-footprints:R_0402_1005Metric")) (path "" (reference "R95") (unit 1) (value "R_100R_0402") (footprint "lpddr5-testbed-footprints:R_0402_1005Metric")) (path "" (reference "R96") (unit 1) (value "R_100R_0402") (footprint "lpddr5-testbed-footprints:R_0402_1005Metric")) (path "" (reference "R99") (unit 1) (value "R_100k_0402") (footprint "lpddr5-testbed-footprints:R_0402_1005Metric")) (path "" (reference "TP1") (unit 1) (value "TP_0.75mm_SMD") (footprint "lpddr5-testbed-footprints:TP_SMD_0.75mm")) (path "" (reference "TP2") (unit 1) (value "TP_1mm_SMD") (footprint "lpddr5-testbed-footprints:TP_SMD_1mm")) (path "" (reference "TP3") (unit 1) (value "TP_1mm_SMD") (footprint "lpddr5-testbed-footprints:TP_SMD_1mm")) (path "" (reference "TP4") (unit 1) (value "TP_0.75mm_SMD") (footprint "lpddr5-testbed-footprints:TP_SMD_0.75mm")) (path "" (reference "TP5") (unit 1) (value "TP_0.75mm_SMD") (footprint "lpddr5-testbed-footprints:TP_SMD_0.75mm")) (path "" (reference "TP6") (unit 1) (value "TP_0.75mm_SMD") (footprint "lpddr5-testbed-footprints:TP_SMD_0.75mm")) (path "" (reference "TP7") (unit 1) (value "TP_0.75mm_SMD") (footprint "lpddr5-testbed-footprints:TP_SMD_0.75mm")) (path "" (reference "TP8") (unit 1) (value "TP_0.75mm_SMD") (footprint "lpddr5-testbed-footprints:TP_SMD_0.75mm")) (path "" (reference "U1") (unit 1) (value "MT62F1G32D4DR-031") (footprint "lpddr5-testbed-footprints:BGA-315_12.4x15mm_Layout15x21_P0.8x0.7mm")) (path "" (reference "U1") (unit 2) (value "MT62F1G32D4DR-031") (footprint "lpddr5-testbed-footprints:BGA-315_12.4x15mm_Layout15x21_P0.8x0.7mm")) (path "" (reference "U1") (unit 3) (value "MT62F1G32D4DR-031") (footprint "lpddr5-testbed-footprints:BGA-315_12.4x15mm_Layout15x21_P0.8x0.7mm")) (path "" (reference "U7") (unit 1) (value "AT24CS01_SOT23") (footprint "lpddr5-testbed-footprints:SOT-23-5")) (path "" (reference "U8") (unit 1) (value "MPM54304GMN-0001") (footprint "lpddr5-testbed-footprints:LGA-33_7x7mm_P0.65mm")) (path "" (reference "U9") (unit 1) (value "LT3033EUDC_QFN") (footprint "lpddr5-testbed-footprints:QFN-20-4EP_3x4x0.75mm_P0.5mm_Layout4x6_LT3033"))))
